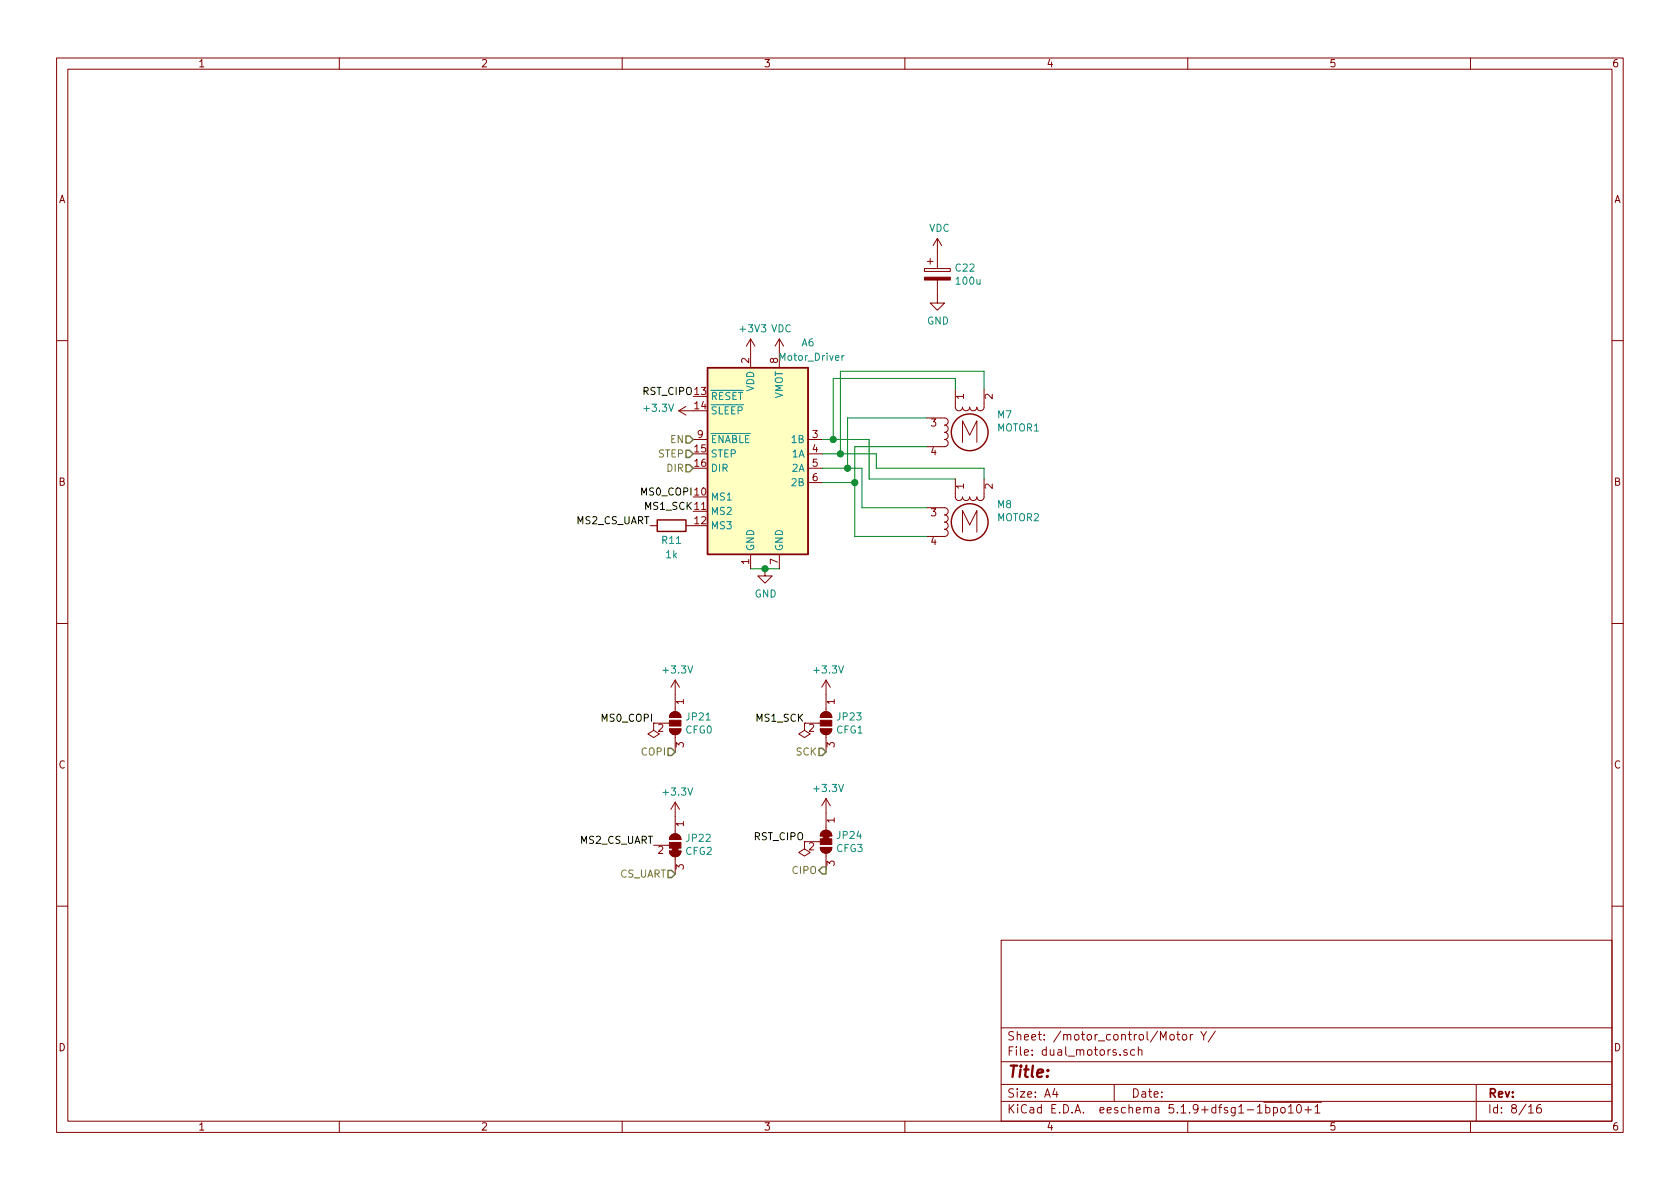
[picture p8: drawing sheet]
<svg xmlns="http://www.w3.org/2000/svg" width="297mm" height="210mm" viewBox="0 0 297 210" stroke-linecap="round" stroke-linejoin="round" font-family="sans-serif">
<g fill="none" stroke="#840000" stroke-width=".18">
<path d="M10 10.3h277v189.9h-277zM12 12.2h273v186.1h-273zM60 10.3v1.9M110 10.3v1.9M160 10.3v1.9M210 10.3v1.9M260 10.3v1.9M132.7 59.9v5.1M132.7 59.9l-.7 1.3M132.7 59.9l.8 1.3M137.8 59.9l-.8 1.3M137.8 59.9v5.1"/>
<path d="M137.8 59.9l.8 1.3M163.4 47.5h4.6v.5h-4.6zM164 46.2h1M164.5 45.7v1M165.7 49.5v4.1h1.3l-1.3 1.3-1.2-1.3h1.2M165.7 42.2l-.7 1.2M165.7 42.2v5.3M165.7 42.2l.8 1.2M10 60.2h2M120 72.6l1.3 .8M120 72.6h2.6M121.3 71.9l-1.3 .7"/>
<path d="M122.6 77.7h2.5M142.9 77.7h2.5M163.8 73.9h3.2a.63 .63 0 0 1 .6 .6 .63 .63 0 0 1-.6 .7 .63 .63 0 0 1 .6 .6 .63 .63 0 0 1-.6 .6 .63 .63 0 0 1 .6 .7 .63 .63 0 0 1-.6 .6 .63 .63 0 0 1 .6 .7 .63 .63 0 0 1-.6 .6h-3.2M168.9 68.8v3.2a.63 .63 0 0 0 .6 .6 .63 .63 0 0 0 .7-.6 .63 .63 0 0 0 .6 .6 .63 .63 0 0 0 .6-.6 .63 .63 0 0 0 .7 .6 .63 .63 0 0 0 .6-.6 .63 .63 0 0 0 .7 .6 .63 .63 0 0 0 .6-.6v-3.2M170.2 78.2v-3.8l1.2 2.6 1.3-2.6v3.8M285 60.2h2M114.9 93h1.3M121.3 93h1.3M132.7 98v2.6M137.8 98v2.6M142.9 80.3h2.5M142.9 82.8h2.5"/>
<path d="M142.9 85.3h2.5M163.8 89.8h3.2a.63 .63 0 0 1 .6 .6 .63 .63 0 0 1-.6 .7 .63 .63 0 0 1 .6 .6 .63 .63 0 0 1-.6 .6 .63 .63 0 0 1 .6 .7 .63 .63 0 0 1-.6 .6 .63 .63 0 0 1 .6 .6 .63 .63 0 0 1-.6 .7h-3.2M168.9 84.7v3.2a.63 .63 0 0 0 .6 .6 .63 .63 0 0 0 .7-.6 .63 .63 0 0 0 .6 .6 .63 .63 0 0 0 .6-.6 .63 .63 0 0 0 .7 .6 .63 .63 0 0 0 .6-.6 .63 .63 0 0 0 .7 .6 .63 .63 0 0 0 .6-.6v-3.2M170.2 94.1v-3.8l1.2 2.5 1.3-2.5v3.8M10 110.3h2M135.3 100.6v1.2h1.2l-1.2 1.3-1.3-1.3h1.3M285 110.3h2M118.4 128.9h2a1.02 1.02 0 0 1-1 1 1.02 1.02 0 0 1-1-1zM118.4 127.9h-2.8v1.3l1 .6-1 .6-1-.6 1-.6M118.6 126.2a1.02 1.02 0 0 1 1.1-.3 1.02 1.02 0 0 1 .7 1h-2zM119.4 120.3v5.6M119.4 129.9v3.1"/>
<path d="M119.4 120.3l-.8 1.2M119.4 120.3l.7 1.2M145 128.9h2.1a1.02 1.02 0 0 1-1.1 1 1.02 1.02 0 0 1-1-1zM145 127.9h-2.8v1.3l1.1 .6-1.1 .6-1-.6 1-.6M145.3 126.2a1.02 1.02 0 0 1 1.1-.3 1.02 1.02 0 0 1 .7 1h-2.1zM146 120.3v5.6M146 129.9v3.1M146 120.3l-.7 1.2M146 120.3l.8 1.2M115.6 149.5h2.8M118.4 150.5h2a1.02 1.02 0 0 1-1 1 1.02 1.02 0 0 1-1-1zM118.6 147.8a1.02 1.02 0 0 1 1.1-.3 1.02 1.02 0 0 1 .7 1h-2z"/>
<path d="M119.4 141.9v5.5M119.4 151.5v3.1M119.4 141.9l-.8 1.2M119.4 141.9l.7 1.2M145 149.9h2.1a1.02 1.02 0 0 1-1.1 1 1.02 1.02 0 0 1-1-1zM145 148.8h-2.8v1.3l1.1 .6-1.1 .7-1-.7 1-.6M145.3 147.2a1.02 1.02 0 0 1 1.1-.3 1.02 1.02 0 0 1 .7 .9h-2.1zM146 141.2v5.6M146 150.9v3M146 141.2l-.7 1.3M146 141.2l.8 1.3M10 160.2h2"/>
<path d="M177 166.3h108v32h-108zM285 160.2h2M60 198.3v1.9M110 198.3v1.9M160 198.3v1.9M177 194.8h108M177 191.8h108M177 187.8h108M177 181.8h108M186.5 192.5l-.4 1h1M186.8 193v1M197 191.8v3"/>
<path d="M199.3 185.7a.37 .37 0 0 0-.6 .1l.1 .2 .5 .2v.1l-.2 .3-.4-.1M200.6 185.7l-.4-.1-.3 .3 .1 .6 .2 .1 .4-.1M201.3 185.7a.37 .37 0 0 1 .6 .1v.8M201.3 185.1v1.5M206.9 183.1l.2-.2 .4 .2v.7l-.2 .1-.4-.1zM208.1 182.9h.5M208.3 182.4v1.3l.3 .2M209.1 183.1l.2-.2 .5 .2v.7l-.3 .1-.4-.1zM210 198.3v1.9M210.5 182.9v1M210.9 182.9l-.4 .3M212.3 182.4l.5 .8 .5-.8"/>
<path d="M212.8 183.2v.7M214.9 182.3l-1.3 2M222.3 196.8h.9M223.4 194.9h10.3M223.8 195.9l.4-.1 .3 .3v.6l-.3 .1-.4-.1M223.8 195.3v1.5M225.2 195.9l.4-.1 .3 .3-.1 .6-.2 .1-.4-.1M225.2 195.8v1.5M226.5 196l.2-.2 .5 .2v.5l-.1 .2-.4 .1-.2-.1zM227.8 195.8l.4-.5v1.5M227.8 196.8h.9M229.4 195.4l.2-.1a.8 .8 0 0 1 .5 .8 .8 .8 0 0 1-.5 .7 1 1 0 0 1-.2-1.4z"/>
<path d="M230.7 196.3h1.2M231.3 195.7v1.1M232.5 195.8l.4-.5v1.5M232.5 196.8h.9M260 198.3v1.9M261 191.8v6.5M270.3 195.8l.4-.5v1.5M270.3 196.8h.8M272.4 195.3a.62 .62 0 0 0-.7 .7l.1 .7 .2 .1 .5-.1v-.5l-.1-.2-.4-.1-.3 .3"/>
</g>
<g fill="#840000" stroke="#840000" stroke-width=".18">
<path d="M118.4 150.5h2a1.02 1.02 0 0 1-1 1 1.02 1.02 0 0 1-1-1z"/>
<path d="M118.6 147.8a1.02 1.02 0 0 1 1.1-.3 1.02 1.02 0 0 1 .7 1h-2z"/>
<path d="M118.9 150h1v.5h-1z"/>
<path d="M118.4 149h2v1h-2z"/>
<path d="M145.3 126.2a1.02 1.02 0 0 1 1.1-.3 1.02 1.02 0 0 1 .7 1h-2.1z"/>
<path d="M145 128.9h2.1a1.02 1.02 0 0 1-1.1 1 1.02 1.02 0 0 1-1-1z"/>
<path d="M145 127.4h2.1v1h-2.1z"/>
<path d="M145.3 147.2a1.02 1.02 0 0 1 1.1-.3 1.02 1.02 0 0 1 .7 .9h-2.1z"/>
<path d="M145 149.9h2.1a1.02 1.02 0 0 1-1.1 1 1.02 1.02 0 0 1-1-1z"/>
<path d="M145.5 147.8h1.1v.5h-1.1z"/>
<path d="M145 148.3h2.1v1h-2.1z"/>
<path d="M118.6 126.2a1.02 1.02 0 0 1 1.1-.3 1.02 1.02 0 0 1 .7 1h-2z"/>
<path d="M118.4 128.9h2a1.02 1.02 0 0 1-1 1 1.02 1.02 0 0 1-1-1z"/>
<path d="M118.4 127.4h2v1h-2z"/>
<path d="M163.4 49h4.6v.5h-4.6z"/>
</g>
<g fill="none" stroke="#840000" stroke-width=".25">
<path d="M125.1 65h17.8v33h-17.8zM116.2 91.9h5.1v2.1h-5.1z"/>
<circle cx="171.4" cy="76.4" r="3.3"/>
<circle cx="171.4" cy="92.3" r="3.3"/>
</g>
<path d="M125.1 65h17.8v33h-17.8z" fill="#ffffc2" stroke="#ffffc2" stroke-width=".18"/>
<path d="M148.9 62.9v.8M149.3 62.9l-.4 .2" fill="none" stroke="#008484" stroke-width=".18"/>
<path d="M145.4 77.7h8.3v7h15.2M163.8 79h-12.7v15.9h12.7M163.8 73.9h-13.9v8.9M168.9 68.8v-1.9h-21.6v10.8M174 68.8v-3.1h-25.4v14.6M145.4 80.3h9.5v2.5h19.1v1.9M145.4 82.8h7v7h11.4M145.4 85.3h5.7M132.7 100.6h5.1" fill="none" stroke="#008400" stroke-width=".18"/>
<path d="M121.3 77.1h.6l.7 .6-.7 .7h-.6zM121.3 79.6h.6l.7 .7-.7 .6h-.6zM121.3 82.2h.6l.7 .6-.7 .6h-.6zM118.1 132.3h.6l.7 .7-.7 .6h-.6zM144.8 132.3h.6l.6 .7-.6 .6h-.6zM118.1 153.9h.6l.7 .7-.7 .6h-.6zM145.4 153.3h.6v1.3h-.6l-.6-.7z" fill="none" stroke="#848400" stroke-width=".25"/>
<g fill="#008400" stroke="#008400" stroke-width=".25">
<circle cx="148.6" cy="80.3" r=".51"/>
<circle cx="147.3" cy="77.7" r=".51"/>
<circle cx="151.1" cy="85.3" r=".51"/>
<circle cx="149.9" cy="82.8" r=".51"/>
<circle cx="135.3" cy="100.6" r=".51"/>
</g>
<text font-size="2.8" fill="#840000" x="178" y="190.5">Title:</text>
<g font-size="2.1" fill="#840000">
<text x="178" y="184">Sheet: /motor_control/Motor Y/</text>
<text x="178" y="186.7">File: dual_motors.sch</text>
<text x="178" y="196.9">KiCad E.D.A. eeschema 5.1.9+dfsg1-1bpo10+1</text>
<text x="178" y="194.1">Size: A4</text>
<text x="200" y="194.1">Date:</text>
<text x="263" y="194.1">Rev:</text>
<text x="263" y="196.9">Id: 8/16</text>
</g>
<g font-size="1.8" fill="#840000">
<text x="35" y="11.9">1</text>
<text x="85" y="11.9">2</text>
<text x="135" y="11.9">3</text>
<text x="185" y="11.9">4</text>
<text x="235" y="11.9">5</text>
<text x="285" y="11.9">6</text>
<text x="10.4" y="35.9">A</text>
<text x="285.4" y="35.9">A</text>
<text x="132.5" y="64.2" transform="rotate(-90 132.5 64.2)">2</text>
<text x="137.5" y="64.2" transform="rotate(-90 137.5 64.2)">8</text>
<text x="170.4" y="70.6" transform="rotate(-90 170.4 70.6)">1</text>
<text x="175.5" y="70.6" transform="rotate(-90 175.5 70.6)">2</text>
<text x="122.9" y="72.4">14</text>
<text x="123.3" y="77.5">9</text>
<text x="143.7" y="77.5">3</text>
<text x="164.6" y="75.4">3</text>
<text x="122.9" y="80">15</text>
<text x="122.9" y="82.5">16</text>
<text x="143.7" y="80">4</text>
<text x="143.7" y="82.5">5</text>
<text x="164.6" y="80.5">4</text>
<text x="10.4" y="85.9">B</text>
<text x="143.7" y="85.1">6</text>
<text x="170.4" y="86.5" transform="rotate(-90 170.4 86.5)">1</text>
<text x="175.5" y="86.5" transform="rotate(-90 175.5 86.5)">2</text>
<text x="285.4" y="85.9">B</text>
<text x="122.9" y="92.7">12</text>
<text x="164.6" y="91.3">3</text>
<text x="132.5" y="99.8" transform="rotate(-90 132.5 99.8)">1</text>
<text x="137.5" y="99.8" transform="rotate(-90 137.5 99.8)">7</text>
<text x="164.6" y="96.4">4</text>
<text x="120.9" y="124.6" transform="rotate(-90 120.9 124.6)">1</text>
<text x="147.6" y="124.6" transform="rotate(-90 147.6 124.6)">1</text>
<text x="116.4" y="129.4">2</text>
<text x="143" y="129.4">2</text>
<text x="10.4" y="135.9">C</text>
<text x="120.9" y="132.2" transform="rotate(-90 120.9 132.2)">3</text>
<text x="147.6" y="132.2" transform="rotate(-90 147.6 132.2)">3</text>
<text x="285.4" y="135.9">C</text>
<text x="120.9" y="146.1" transform="rotate(-90 120.9 146.1)">1</text>
<text x="147.6" y="145.5" transform="rotate(-90 147.6 145.5)">1</text>
<text x="116.4" y="151">2</text>
<text x="120.9" y="153.8" transform="rotate(-90 120.9 153.8)">3</text>
<text x="143" y="150.4">2</text>
<text x="147.6" y="153.1" transform="rotate(-90 147.6 153.1)">3</text>
<text x="10.4" y="185.9">D</text>
<text x="285.4" y="185.9">D</text>
<text x="35" y="199.9">1</text>
<text x="85" y="199.9">2</text>
<text x="135" y="199.9">3</text>
<text x="185" y="199.9">4</text>
<text x="235" y="199.9">5</text>
<text x="285" y="199.9">6</text>
</g>
<g font-size="1.8" fill="#008484">
<text x="164.3" y="41">VDC</text>
<text x="169" y="48">C22</text>
<text x="169.2" y="50.3">100u</text>
<text x="131" y="58.8">+3V3 VDC</text>
<text x="163.9" y="57.4">GND</text>
<text x="138" y="63.8">Motor_Driver</text>
<text x="141.8" y="61.3">A6</text>
<text x="125.6" y="70.7">RESET</text>
<text x="133.3" y="69.3" transform="rotate(-90 133.3 69.3)">VDD</text>
<text x="138.4" y="70.6" transform="rotate(-90 138.4 70.6)">VMOT</text>
<text x="114" y="72.8">+3.3V</text>
<text x="125.6" y="73.3">SLEEP</text>
<text x="176.3" y="76.3">MOTOR1</text>
<text x="176.4" y="74">M7</text>
<text x="125.6" y="80.9">STEP</text>
<text x="125.6" y="83.4">DIR</text>
<text x="125.6" y="78.4">ENABLE</text>
<text x="140.1" y="78.4">1B</text>
<text x="140.1" y="80.9">1A</text>
<text x="140.1" y="83.4">2A</text>
<text x="125.6" y="88.5">MS1</text>
<text x="140.1" y="86">2B</text>
<text x="176.4" y="89.9">M8</text>
<text x="125.6" y="91.1">MS2</text>
<text x="125.6" y="93.6">MS3</text>
<text x="176.3" y="92.2">MOTOR2</text>
<text x="117.1" y="96.2">R11</text>
<text x="117.8" y="98.7">1k</text>
<text x="133.3" y="97.5" transform="rotate(-90 133.3 97.5)">GND</text>
<text x="138.4" y="97.5" transform="rotate(-90 138.4 97.5)">GND</text>
<text x="133.4" y="105.7">GND</text>
<text x="117.4" y="119.1">+3.3V</text>
<text x="144.1" y="119.1">+3.3V</text>
<text x="121.2" y="129.7">CFG0</text>
<text x="121.4" y="127.4">JP21</text>
<text x="147.9" y="129.7">CFG1</text>
<text x="148.1" y="127.4">JP23</text>
<text x="117.4" y="140.7">+3.3V</text>
<text x="144.1" y="140">+3.3V</text>
<text x="121.4" y="148.9">JP22</text>
<text x="148.1" y="148.4">JP24</text>
<text x="121.2" y="151.2">CFG2</text>
<text x="147.9" y="150.7">CFG3</text>
</g>
<g font-size="1.8">
<text x="113.7" y="69.8">RST_CIPO13</text>
<text x="113.6" y="87.6">MS0_COPI 10</text>
<text x="102" y="92.7">MS2_CS_UART</text>
<text x="114.2" y="90.2">MS1_SCK 11</text>
<text x="106.6" y="127.6">MS0_COPI</text>
<text x="133.9" y="127.6">MS1_SCK</text>
<text x="102.6" y="149.2">MS2_CS_UART</text>
<text x="133.4" y="148.6">RST_CIPO</text>
</g>
<g font-size="1.8" fill="#848400">
<text x="116.4" y="80.9">STEP</text>
<text x="118" y="83.4">DIR</text>
<text x="118.6" y="78.4">EN</text>
<text x="113.5" y="133.6">COPI</text>
<text x="140.8" y="133.6">SCK</text>
<text x="109.5" y="155.2">CS_UART</text>
<text x="140.2" y="154.6">CIPO</text>
</g>
</svg>
